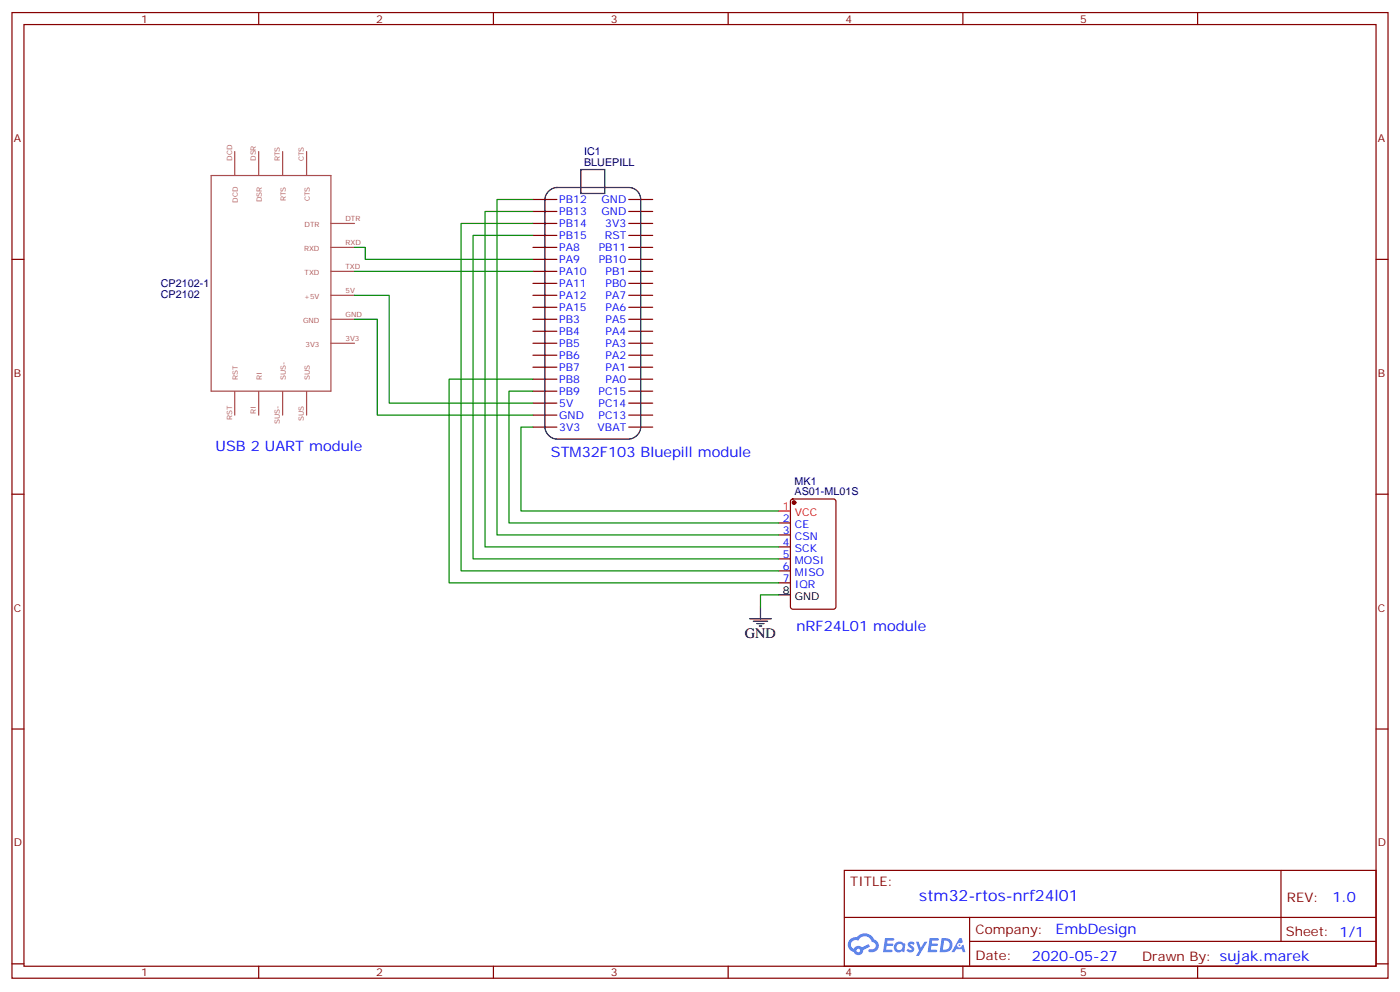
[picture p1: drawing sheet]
<svg xmlns="http://www.w3.org/2000/svg" width="412mm" height="292mm" viewBox="0 0 412 292" stroke-linecap="round" stroke-linejoin="round" font-family="sans-serif">
<g fill="none" stroke="#870000" stroke-width=".35">
<path d="M3.5 3.7h405.4v284.3h-405.4zM7.1 7.2h398.2v277.3h-398.2zM76.2 3.7v3.5M145.3 3.7v3.5M214.5 3.7v3.5M283.6 3.7v3.5M352.8 3.7v3.5M3.5 76.4h3.6M405.3 76.4h3.6M3.5 145.5h3.6M405.3 145.5h3.6M3.5 214.7h3.6"/>
<path d="M405.3 214.7h3.6M248.7 256.3h156.6v28.2h-156.6zM377.3 256.3v20.9M248.7 270.1h156.5M285.6 277.2h119.6M285.6 270.1v14.2M3.5 283.8h3.6M76.2 284.5v3.5M145.3 284.5v3.5M214.5 284.5v3.5M283.6 284.5v3.5M352.8 284.5v3.5"/>
<path d="M405.3 283.8h3.6"/>
</g>
<g fill="#5487ff">
<path d="M267.7 277.5a1.22 1.22 0 0 1 1.7 .2l-.4 .6a.47 .47 0 0 0-.3-.4 .47 .47 0 0 0-.5 .2l.1 .2a1.14 1.14 0 0 1 .8 1.8 1.14 1.14 0 0 1-1.9 0l-.2-.2 .5-.6 .7 .5a.29 .29 0 0 0 .3-.3 .29 .29 0 0 0-.2-.3 1.04 1.04 0 0 1-.6-1.7z"/>
<path d="M260.7 276.2h2.4l.3 .2-.2 .5-1.8 .1-.1 .8h1.5l.3 .4-.3 .4h-1.6l-.2 1.1h1.7l.2 .3-.2 .3-2.6 .1z"/>
<path d="M273.8 276.2h2.4l.3 .2-.1 .5-1.8 .1-.2 .8h1.6l.3 .4-.4 .4-1.6-.1-.1 1.1 1.7 .1 .2 .3-.2 .3-2.6 .1z"/>
<path d="M282.6 276.2h.7l.3 1.3-.6 .3a.69 .69 0 0 0-1 .3 .69 .69 0 0 0 .4 .9 .69 .69 0 0 0 .9-.6l.5-.2 .6 2.2h-.8l-.2-.9h-1.8l-.5 .9h-.8z"/>
<path d="M269.8 277.3h.8l.6 1.8 1.1-1.8h.9l-2.6 4.2h-.8l.9-1.5z"/>
<path d="M277.4 276.2l-.6 4.2h1.3a2.11 2.11 0 0 0 2.5-2.1 2.11 2.11 0 0 0-2.5-2.1zM278.1 277a1.39 1.39 0 0 1 1.7 1.4 1.39 1.39 0 0 1-1.8 1.2h-.3z"/>
<path d="M263.7 277.8a1.54 1.54 0 0 0-.1 2.2 1.54 1.54 0 0 0 2.2 .1l.6 .3 .3-2.3-.2-.3h-.4a1.49 1.49 0 0 0-2.4 0zM264 278.8a.94 .94 0 0 1 1.8 0 .94 .94 0 0 1-1.8 0z"/>
<path d="M250.4 276.6a2.18 2.18 0 0 0 1.1 3.7 1.44 1.44 0 0 0 1.6 .9 1.44 1.44 0 0 0 1.2-1.4l2-1.1-.5-.7-1.9 1a1.47 1.47 0 0 0-2.4 .4 1.39 1.39 0 0 1-.7-1.9 1.39 1.39 0 0 1 2-.5 2.12 2.12 0 0 1 2.2-1.3 2.12 2.12 0 0 1 1.9 1.7 1.14 1.14 0 0 1 1.1 1.4 1.14 1.14 0 0 1-1.7 .7 .43 .43 0 0 0-.5 .4 .43 .43 0 0 0 .4 .5 1.98 1.98 0 0 0 2.5-1.2 1.98 1.98 0 0 0-1.2-2.6 3.1 3.1 0 0 0-5.3-.6l-.9 .1zM252.3 279.9a.55 .55 0 0 1 1.1 0 .55 .55 0 0 1-1.1 0z"/>
<circle cx="282.6" cy="278.3" r=".26"/>
</g>
<g fill="none" stroke="#870000" stroke-width=".35">
<path d="M157 58.7h7M185.2 58.7h7.1M157 79.9h7M157 76.4h7M157 72.8h7M157 69.3h7M157 65.8h7M157 62.3h7M185.2 79.9h7.1M185.2 76.4h7.1M185.2 72.8h7.1M185.2 69.3h7.1"/>
<path d="M185.2 65.8h7.1M185.2 62.3h7.1M157 97.5h7M157 94h7M157 90.5h7M157 87h7M157 83.4h7M185.2 97.5h7.1M185.2 94h7.1M185.2 90.5h7.1M185.2 87h7.1M185.2 83.4h7.1"/>
<path d="M157 118.7h7M157 115.2h7M157 111.7h7M157 108.1h7M157 104.6h7M157 101.1h7M185.2 118.7h7.1M185.2 115.2h7.1M185.2 111.7h7.1M185.2 108.1h7.1M185.2 104.6h7.1M185.2 101.1h7.1"/>
<path d="M157 125.8h7M157 122.2h7M185.2 125.8h7.1M185.2 122.2h7.1M229.3 154h3.5M229.3 157.5h3.5M233.1 147.1l.4-.2h12l.7 .5v31.3l-.4 .6-12.3 .1-.6-.5-.1-31.3zM229.3 161h3.5M229.3 164.6h3.5M229.3 168.1h3.5M229.3 171.6h3.5"/>
</g>
<path d="M161.7 56.2a3.6 3.6 0 0 1 2.3-1h21.2a3.5 3.5 0 0 1 3.5 3.5v67.1a3.8 3.8 0 0 1-3.5 3.5h-21.2a3.8 3.8 0 0 1-3.5-3.5v-67.1a3.5 3.5 0 0 1 1.2-2.5zM171.1 49.9h7.1v7.1h-7.1zM224 178.7v3.5M229.3 175.2h3.5M220.8 182.2h6.4M221.9 182.9h4.2M223 183.6h2.1M223.7 184.3h.7" fill="none" stroke="#000" stroke-width=".35"/>
<circle cx="233.9" cy="148" r=".53" fill="#870000" stroke="#870000" stroke-width=".35"/>
<path d="M229.3 150.5h3.5" fill="none" stroke="#f00" stroke-width=".35"/>
<path d="M157 58.7h-10.6v98.8h82.9M104.4 72.8h3.2v3.6h49.4M104.4 79.9h52.6M157 62.3h-14.1v98.7h86.4M157 69.3h-17.7v95.3h90M157 65.8h-21.2v102.3h93.5M104.4 87h10.3v31.7h42.3M104.4 94h6.7v28.2h45.9M157 115.2h-7.1v38.8h79.4M157 111.7h-24.7v59.9h97M157 125.8h-3.5v24.7h75.8M229.3 175.2h-5.3v3.5" fill="none" stroke="#008700" stroke-width=".35"/>
<g fill="none" stroke="#a64a4a" stroke-width=".35">
<path d="M62.2 51.7h35.3v63.5h-35.3zM69.1 44.6v7M76.2 44.6v7M83.3 44.6v7M90.3 44.6v7M97.5 79.9h6.9M97.5 72.8h6.9M97.5 65.8h6.9M97.5 94h6.9M97.5 87h6.9M69.1 115.3v6.9M76.2 115.3v6.9"/>
<path d="M83.3 115.3v6.9M90.3 115.3v6.9M97.5 101.1h6.9"/>
</g>
<text font-size="4.6" fill="#00f" x="270.8" y="265.3">stm32-rtos-nrf24l01</text>
<g font-size="4.2" fill="#00f">
<text x="63.5" y="132.8">USB 2 UART module</text>
<text x="162.3" y="134.6">STM32F103 Bluepill module</text>
<text x="234.6" y="185.7">nRF24L01 module</text>
<text x="392.5" y="265.6">1.0</text>
<text x="310.9" y="275.1">EmbDesign</text>
<text x="304" y="282.9">2020-05-27</text>
</g>
<text font-size="4.2" x="219.4" y="187.9">GND</text>
<g font-size="3.9" fill="#800">
<text x="250.5" y="260.9">TITLE:</text>
<text x="379.1" y="265.6">REV:</text>
<text x="287.4" y="275.1">Company:</text>
<text x="378.7" y="275.7">Sheet: 1/1</text>
<text x="287.4" y="282.8">Date:</text>
<text x="336.4" y="282.8">Drawn By: sujak.marek</text>
</g>
<g font-size="3.2" fill="#800">
<text x="41.6" y="6.7">1</text>
<text x="110.8" y="6.7">2</text>
<text x="179.9" y="6.7">3</text>
<text x="249.1" y="6.7">4</text>
<text x="318.2" y="6.7">5</text>
<text x="4.1" y="41.8">A</text>
<text x="405.9" y="41.8">A</text>
<text x="4.1" y="110.9">B</text>
<text x="405.9" y="110.9">B</text>
<text x="4.1" y="180.1">C</text>
<text x="405.9" y="180.1">C</text>
<text x="4.1" y="249.2">D</text>
<text x="405.9" y="249.2">D</text>
<text x="41.6" y="287.5">1</text>
<text x="110.8" y="287.5">2</text>
<text x="179.9" y="287.5">3</text>
<text x="249.1" y="287.5">4</text>
<text x="318.2" y="287.5">5</text>
</g>
<g font-size="3.2" fill="#000080">
<text x="172.1" y="45.7">IC1</text>
<text x="172.1" y="48.9">BLUEPILL</text>
<text x="47.4" y="87.8">CP2102</text>
<text x="47.4" y="84.6">CP2102-1</text>
<text x="234" y="142.7">MK1</text>
<text x="234" y="145.9">AS01-ML01S</text>
</g>
<g font-size="3.2" fill="#00f">
<text x="164.7" y="59.8">PB12</text>
<text x="177.2" y="59.8">GND</text>
<text x="164.7" y="63.3">PB13</text>
<text x="177.2" y="63.3">GND</text>
<text x="164.7" y="70.4">PB15</text>
<text x="164.7" y="66.9">PB14</text>
<text x="178.2" y="70.4">RST</text>
<text x="178.3" y="66.9">3V3</text>
<text x="164.7" y="77.4">PA9</text>
<text x="164.7" y="73.9">PA8</text>
<text x="176.4" y="77.4">PB10</text>
<text x="176.4" y="73.9">PB11</text>
<text x="164.7" y="81">PA10</text>
<text x="178.4" y="81">PB1</text>
<text x="164.7" y="88">PA12</text>
<text x="164.7" y="84.5">PA11</text>
<text x="178.4" y="84.5">PB0</text>
<text x="178.4" y="88">PA7</text>
<text x="164.7" y="95.1">PB3</text>
<text x="164.7" y="91.5">PA15</text>
<text x="178.4" y="95.1">PA5</text>
<text x="178.4" y="91.5">PA6</text>
<text x="164.7" y="98.6">PB4</text>
<text x="178.4" y="98.6">PA4</text>
<text x="164.7" y="105.7">PB6</text>
<text x="164.7" y="102.1">PB5</text>
<text x="178.4" y="105.7">PA2</text>
<text x="178.4" y="102.1">PA3</text>
<text x="164.7" y="112.7">PB8</text>
<text x="164.7" y="109.2">PB7</text>
<text x="178.4" y="112.7">PA0</text>
<text x="178.4" y="109.2">PA1</text>
<text x="164.7" y="119.8">5V</text>
<text x="164.7" y="116.2">PB9</text>
<text x="176.3" y="119.8">PC14</text>
<text x="176.3" y="116.2">PC15</text>
<text x="164.7" y="123.3">GND</text>
<text x="176.3" y="123.3">PC13</text>
<text x="164.7" y="126.8">3V3</text>
<text x="176" y="126.8">VBAT</text>
<text x="230.6" y="153.6">2</text>
<text x="234.1" y="155.4">CE</text>
<text x="230.6" y="157.2">3</text>
<text x="230.6" y="160.7">4</text>
<text x="234.1" y="158.9">CSN</text>
<text x="230.6" y="164.2">5</text>
<text x="230.6" y="167.7">6</text>
<text x="234.1" y="162.5">SCK</text>
<text x="234.1" y="166">MOSI</text>
<text x="230.6" y="171.3">7</text>
<text x="234.1" y="169.5">MISO</text>
<text x="234.1" y="173">IQR</text>
</g>
<g font-size="3.2" fill="#f00">
<text x="230.6" y="150.1">1</text>
<text x="234.1" y="151.9">VCC</text>
</g>
<g font-size="3.2">
<text x="230.6" y="174.8">8</text>
<text x="234.1" y="176.6">GND</text>
</g>
<g font-size="2.1" fill="#a54b4b">
<text x="68.3" y="47.4" transform="rotate(-90 68.3 47.4)">DCD</text>
<text x="75.4" y="47.4" transform="rotate(-90 75.4 47.4)">DSR</text>
<text x="82.5" y="47.4" transform="rotate(-90 82.5 47.4)">RTS</text>
<text x="89.5" y="47.4" transform="rotate(-90 89.5 47.4)">CTS</text>
<text x="70.1" y="59.8" transform="rotate(-90 70.1 59.8)">DCD</text>
<text x="77.1" y="59.6" transform="rotate(-90 77.1 59.6)">DSR</text>
<text x="84.2" y="59.3" transform="rotate(-90 84.2 59.3)">RTS</text>
<text x="91.2" y="59.3" transform="rotate(-90 91.2 59.3)">CTS</text>
<text x="101.8" y="65.1">DTR</text>
<text x="89.7" y="66.8">DTR</text>
<text x="89.6" y="73.9">RXD</text>
<text x="101.8" y="72.2">RXD</text>
<text x="89.7" y="80.9">TXD</text>
<text x="101.8" y="79.2">TXD</text>
<text x="89.6" y="88">+5V</text>
<text x="101.8" y="86.3">5V</text>
<text x="89.3" y="95.1">GND</text>
<text x="101.8" y="93.3">GND</text>
<text x="101.8" y="100.4">3V3</text>
<text x="90" y="102.1">3V3</text>
<text x="70.1" y="111.8" transform="rotate(-90 70.1 111.8)">RST</text>
<text x="77.1" y="111.8" transform="rotate(-90 77.1 111.8)">RI</text>
<text x="84.2" y="111.8" transform="rotate(-90 84.2 111.8)">SUS-</text>
<text x="91.2" y="111.8" transform="rotate(-90 91.2 111.8)">SUS</text>
<text x="68.3" y="123.7" transform="rotate(-90 68.3 123.7)">RST</text>
<text x="75.4" y="121.8" transform="rotate(-90 75.4 121.8)">RI</text>
<text x="82.5" y="124.9" transform="rotate(-90 82.5 124.9)">SUS-</text>
<text x="89.5" y="123.9" transform="rotate(-90 89.5 123.9)">SUS</text>
</g>
</svg>
